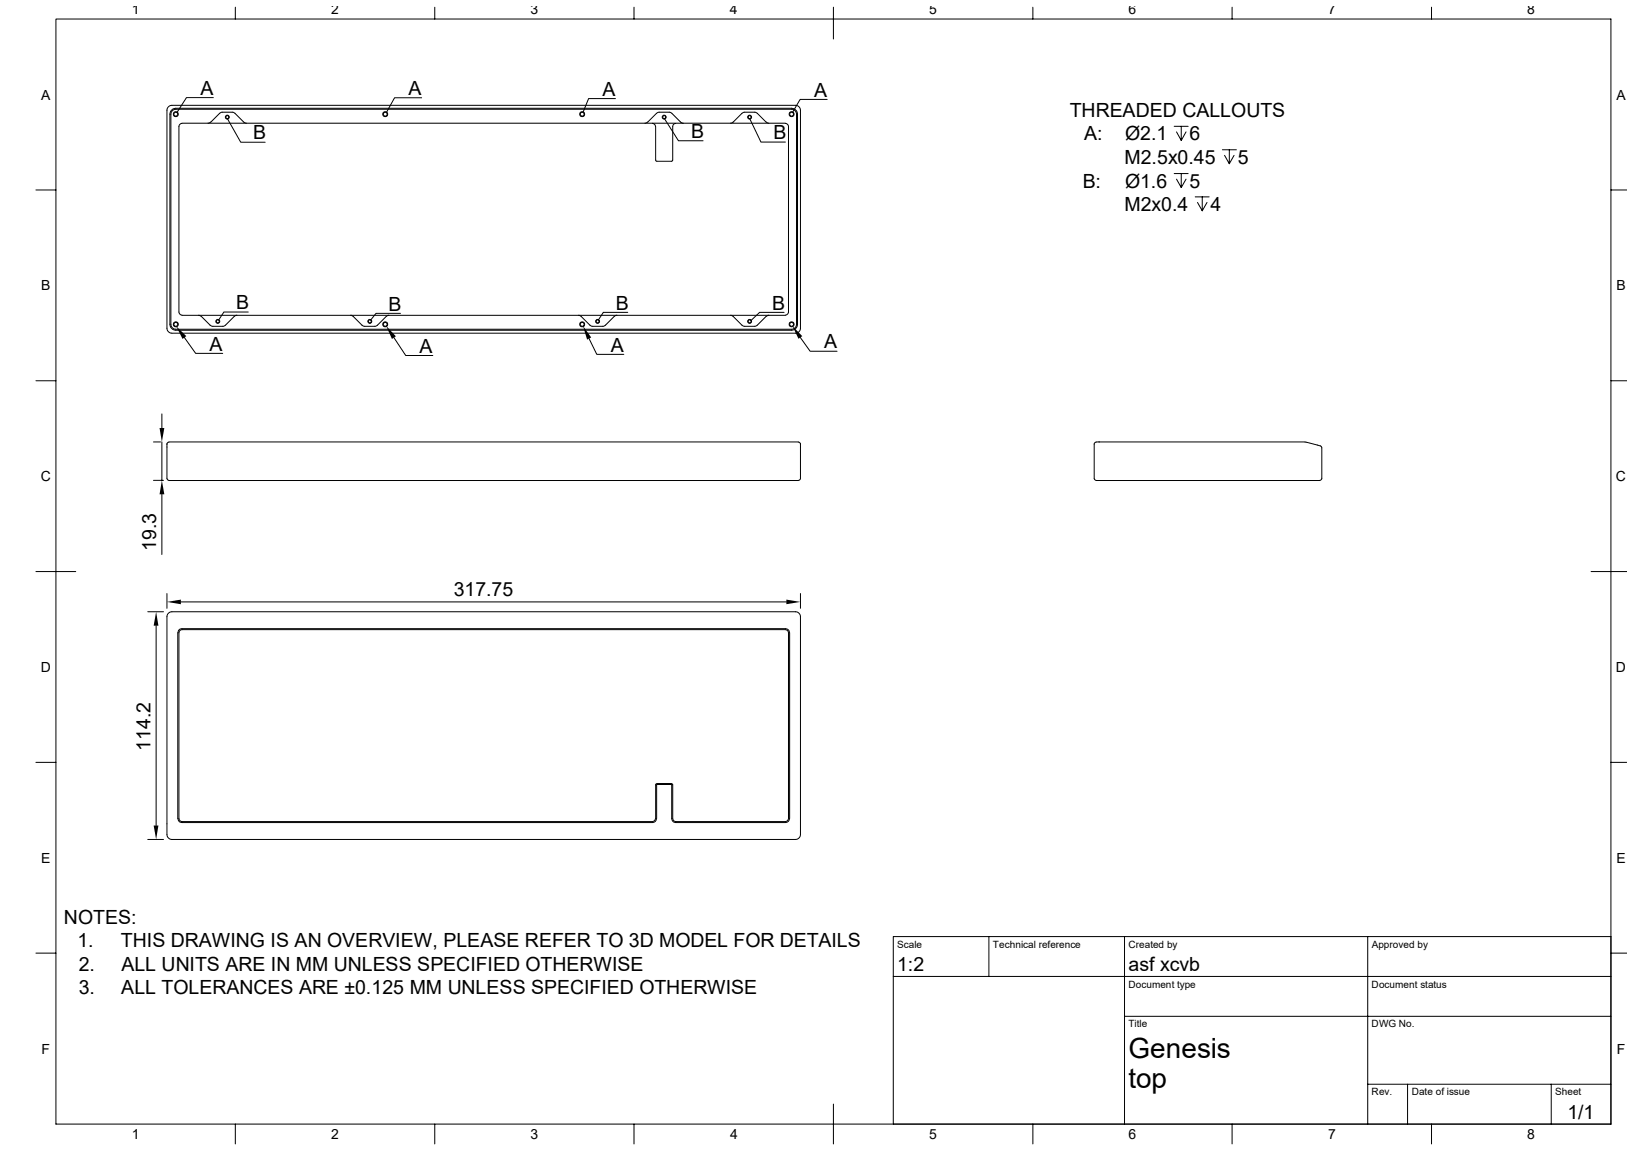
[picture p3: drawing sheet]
<svg xmlns="http://www.w3.org/2000/svg" width="420mm" height="297mm" viewBox="0 0 420 297" stroke-linecap="round" stroke-linejoin="round" font-family="sans-serif">
<g fill="none" stroke="#000" stroke-width=".26">
<path d="M14.4 4.9h401.4v285.2h-401.4zM60.7 1.9v3M112.2 1.9v3M163.7 1.9v3M215.1 1.9v8.2M266.6 1.9v3M318.1 1.9v3M369.5 1.9v3M43.5 27.6l.9-.4h161.3l.8 .6 .1 .6v56.6l-.6 .8-.6 .2-161.4-.1-.7-.6-.2-.6v-56.3zM44.1 28.6l.4-.4 .9-.3h158.9a1.6 1.6 0 0 1 1.6 1.6v54.2a1.6 1.6 0 0 1-1.6 1.5h-158.9a1.6 1.6 0 0 1-1.5-1.5v-54.2zM44.5 28.6l.9-.4h159.3l.7 .6 .2 .7v54.5l-.6 .8-.7 .2-159.3-.1-.7-.6-.2-.6v-54.2zM54.4 31.5l-.7 .3"/>
<path d="M54.4 31.5l2.8-2.5h3l2.7 2.5 .7 .3M55.1 25.2h-7l-2.4 3.8M58.7 30.6l3.4 6.1h6.4M108.8 25.2h-6.9l-2.2 3.8M158.9 25.4h-7l-1.4 3.6M167.2 31.5l-.7 .3M167.2 31.5l2.8-2.5h2.9l2.8 2.5 .7 .3M168.4 31.8l.6 .3 .2 .5M171.5 30.6l3.6 5.7h6.4M174.5 31.8l-.7 .4-.1 .4v8.7l-.3 .3h-3.9l-.2-.2-.1-8.8M193.5 30.6l2.9 6.1h6.3M197.7 31.5l-2.7-2.5h-3l-2.7 2.5-.7 .3"/>
<path d="M197.8 31.5l.7 .3M213.5 25.7h-7l-1.9 3.3M303.1 32.6h3.6M304.9 32.6v3.6l-1.2-2.2M306.2 34l-1.3 2.2M315.6 38.7h3.6M317.3 38.7v3.5l-1.2-2.1M9.3 49h5.1M303.1 44.8h3.6M304.9 44.8v3.6l-1.2-2.2M306.2 46.2l-1.3 2.2M308.5 50.8h3.6"/>
<path d="M310.3 50.8v3.6l-1.2-2.2M311.6 52.2l-1.3 2.2M318.6 40.1l-1.3 2.1M415.8 49h4.1M9.3 98.3h5.1M47 81.4h155.7M47 81.3l-.6-.2-.2-.6v-47.9l.1-.4 .7-.4h155.7l.7 .4 .1 .4v47.9l-.2 .6-.6 .2M47.6 87.1l2.9 4.1h7M51.2 81.4l.7 .3M61.2 81.4l-.7 .3-2.8 2.5h-3l-2.7-2.5M64.1 80.5h-6.3l-1.3 2M90.5 81.4l.7 .3 2.7 2.5h3l2.8-2.5 .7-.3"/>
<path d="M101.7 87.1l3 4.6h7M103.4 80.9h-6.3l-1.4 1.6M149.3 81.4l.7 .3 2.8 2.5h3l2.7-2.5 .8-.3M152.1 87.4l2 4h6.9M162.1 80.6h-6.4l-1.2 1.9M188.6 81.4l.7 .3 2.7 2.5h3l2.7-2.5M198.5 81.4l-.7 .3M202.4 80.6h-6.3l-2.3 2.1M206.6 87.1l2.5 3.5h7M415.8 98.3h4.1M39.6 114h1.8M41.8 106.8v3.6"/>
<path d="M41.8 114v10M43.1 114.6v8.8a.94 .94 0 0 0 1.3 .6h161a1.04 1.04 0 0 0 1.2-.6v-8.8M43.6 114.1l-.5 .5M43.6 114h162.5M206.1 114.1l.5 .5M283 114.1l-.6 .5v8.8a.94 .94 0 0 0 1.3 .6h56.2a1.04 1.04 0 0 0 1.3-.6l-.1-8.1-3.8-1.2M283 114h53.9M336.9 114.1h.4M39.6 124h2.6M41.8 127.6v15.5M9.3 147.5h10.3M38.1 157.9h4.1"/>
<path d="M43.1 153.2v3.8M43.5 158.2l.9-.3h161.3l.8 .6 .1 .6v56.6l-.6 .8-.6 .1h-161.4l-.7-.6-.2-.7v-56.2zM46.7 155.3h156.3M206.6 153.2v3.8M410.7 147.5h9.2M40.3 161.5v51.5M45.9 163.3v47.9M45.9 163.3l.3-.8 .8-.3h155.7l.8 .3 .3 .8M203.8 163.3v47.9M9.3 196.7h5.1M415.8 196.7h4.1M38.1 216.6h4.1"/>
<path d="M45.9 211.2l.3 .8 .8 .3h121.4l.8-.3 .3-.8M169.5 202.5v8.7M169.5 202.5h.1M169.5 202.2l-.3 .3v8.7M169.5 202.4h3.9M169.5 202.2h3.9M173.4 202.5v8.7l.1 .5 .4 .4 28.8 .2 .8-.3 .3-.8M173.4 202.2l.3 .3v8.7l.2 .6 .3 .2h28.5l.6-.2 .2-.6v-47.9l-.2-.6-.6-.2h-155.7l-.4 .1-.4 .5v48.1l.2 .6 .4 .2h121.6l.6-.2 .2-.6M9.3 246h5.1M230.6 252h185.2M255.3 241.7v10.3M290.3 241.7v48.4"/>
<path d="M353.1 241.7v48.4M415.8 241.7h-185.2v48.4M415.8 246h4.1M290.3 262.3h125.5M353.1 279.8h62.7M363.3 279.8v10.3M400.4 279.8v10.3M60.7 290.1v5.1M112.2 290.1v5.1M163.7 290.1v5.1M215.1 284.9v10.3M266.6 290.1v5.1"/>
<path d="M318.1 290.1v5.1M369.5 290.1v5.1"/>
<circle cx="45.4" cy="29.5" r=".5"/>
<circle cx="45.4" cy="29.5" r=".65"/>
<circle cx="58.7" cy="30.2" r=".5"/>
<circle cx="58.7" cy="30.2" r=".39"/>
<circle cx="99.4" cy="29.5" r=".5"/>
<circle cx="99.5" cy="29.5" r=".65"/>
<circle cx="150.3" cy="29.5" r=".5"/>
<circle cx="150.3" cy="29.5" r=".65"/>
<circle cx="171.4" cy="30.2" r=".5"/>
<circle cx="171.5" cy="30.2" r=".39"/>
<circle cx="193.5" cy="30.2" r=".5"/>
<circle cx="193.5" cy="30.2" r=".39"/>
<circle cx="204.3" cy="29.5" r=".5"/>
<circle cx="204.4" cy="29.5" r=".65"/>
<circle cx="45.4" cy="83.7" r=".5"/>
<circle cx="45.4" cy="83.7" r=".65"/>
<circle cx="56.2" cy="82.9" r=".5"/>
<circle cx="56.2" cy="82.9" r=".39"/>
<circle cx="95.5" cy="82.9" r=".5"/>
<circle cx="95.5" cy="82.9" r=".39"/>
<circle cx="99.4" cy="83.7" r=".5"/>
<circle cx="99.5" cy="83.7" r=".65"/>
<circle cx="150.3" cy="83.7" r=".5"/>
<circle cx="150.3" cy="83.7" r=".65"/>
<circle cx="154.3" cy="82.9" r=".5"/>
<circle cx="154.3" cy="82.9" r=".39"/>
<circle cx="193.5" cy="82.9" r=".5"/>
<circle cx="193.5" cy="82.9" r=".39"/>
<circle cx="204.3" cy="83.7" r=".5"/>
<circle cx="204.4" cy="83.7" r=".65"/>
</g>
<path d="M45.5 84.2l2.6 2.5-1 .8zM99.7 84.1l2.5 2.7-1 .7zM150.5 84.1l2.1 3-1 .5zM204.6 84.1l2.5 2.6-1 .7zM41.2 110.4h1.2l-.6 3.6zM41.8 124l.6 3.6h-1.2zM43.1 155.3l3.6-.6v1.2zM203 154.7l3.6 .6-3.6 .6zM40.3 157.9l.6 3.6h-1.2zM39.7 213h1.2l-.6 3.6z" fill="#000"/>
<g font-size="7.2">
<text x="291.3" y="273.1">Genesis</text>
<text x="291.3" y="280.8">top</text>
</g>
<g font-size="5">
<text x="51.7" y="24.5">A</text>
<text x="105.5" y="24.5">A</text>
<text x="155.5" y="24.7">A</text>
<text x="210.1" y="24.9">A</text>
<text x="65.4" y="36">B</text>
<text x="178.4" y="35.6">B</text>
<text x="199.6" y="35.9">B</text>
<text x="276.1" y="30.1">THREADED CALLOUTS</text>
<text x="279.9" y="36.2">A:</text>
<text x="290.4" y="36.2">Ø2.1</text>
<text x="307" y="36.2">6</text>
<text x="290.3" y="42.3">M2.5x0.45</text>
<text x="319.5" y="42.3">5</text>
<text x="279.5" y="48.4">B:</text>
<text x="290.5" y="48.4">Ø1.6</text>
<text x="307" y="48.4">5</text>
<text x="290.3" y="54.4">M2x0.4</text>
<text x="312.5" y="54.4">4</text>
<text x="61" y="79.8">B</text>
<text x="100.3" y="80.1">B</text>
<text x="159" y="79.9">B</text>
<text x="199.3" y="79.9">B</text>
<text x="212.7" y="89.9">A</text>
<text x="54.1" y="90.5">A</text>
<text x="108.3" y="91">A</text>
<text x="157.6" y="90.7">A</text>
<text x="40.3" y="142.2" transform="rotate(-90 40.3 142.2)">19.3</text>
<text x="117.1" y="153.8">317.75</text>
<text x="38.9" y="193.7" transform="rotate(-90 38.9 193.7)">114.2</text>
<text x="16.5" y="238.4">NOTES:</text>
<text x="20" y="244.4">1.</text>
<text x="31.2" y="244.4">THIS DRAWING IS AN OVERVIEW, PLEASE REFER TO 3D MODEL FOR DETAILS</text>
<text x="20.4" y="250.5">2.</text>
<text x="31.3" y="250.5">ALL UNITS ARE IN MM UNLESS SPECIFIED OTHERWISE</text>
<text x="231.6" y="250.4">1:2</text>
<text x="291.3" y="250.4">asf xcvb</text>
<text x="20.3" y="256.6">3.</text>
<text x="31.3" y="256.6">ALL TOLERANCES ARE ±0.125 MM UNLESS SPECIFIED OTHERWISE</text>
<text x="404.6" y="288.7">1/1</text>
</g>
<g font-size="3.6">
<text x="34" y="3.6">1</text>
<text x="85.5" y="3.6">2</text>
<text x="136.9" y="3.6">3</text>
<text x="188.4" y="3.6">4</text>
<text x="239.9" y="3.6">5</text>
<text x="291.3" y="3.6">6</text>
<text x="342.8" y="3.6">7</text>
<text x="394.3" y="3.6">8</text>
<text x="10.7" y="25.7">A</text>
<text x="417.2" y="25.7">A</text>
<text x="10.7" y="74.9">B</text>
<text x="417.2" y="74.9">B</text>
<text x="10.5" y="124.2">C</text>
<text x="417.1" y="124.2">C</text>
<text x="10.5" y="173.4">D</text>
<text x="417.1" y="173.4">D</text>
<text x="10.7" y="222.6">E</text>
<text x="417.2" y="222.6">E</text>
<text x="10.8" y="271.9">F</text>
<text x="417.3" y="271.9">F</text>
<text x="34" y="293.9">1</text>
<text x="85.5" y="293.9">2</text>
<text x="136.9" y="293.9">3</text>
<text x="188.4" y="293.9">4</text>
<text x="239.9" y="293.9">5</text>
<text x="291.3" y="293.9">6</text>
<text x="342.8" y="293.9">7</text>
<text x="394.3" y="293.9">8</text>
</g>
<g font-size="2.6">
<text x="231.6" y="244.6">Scale</text>
<text x="256.3" y="244.6">Technical reference</text>
<text x="291.3" y="244.6">Created by</text>
<text x="354.1" y="244.6">Approved by</text>
<text x="291.3" y="254.8">Document type</text>
<text x="354.1" y="254.8">Document status</text>
<text x="291.3" y="265.1">Title</text>
<text x="354.1" y="265.1">DWG No.</text>
<text x="354.1" y="282.7">Rev.</text>
<text x="364.4" y="282.7">Date of issue</text>
<text x="401.4" y="282.7">Sheet</text>
</g>
</svg>
